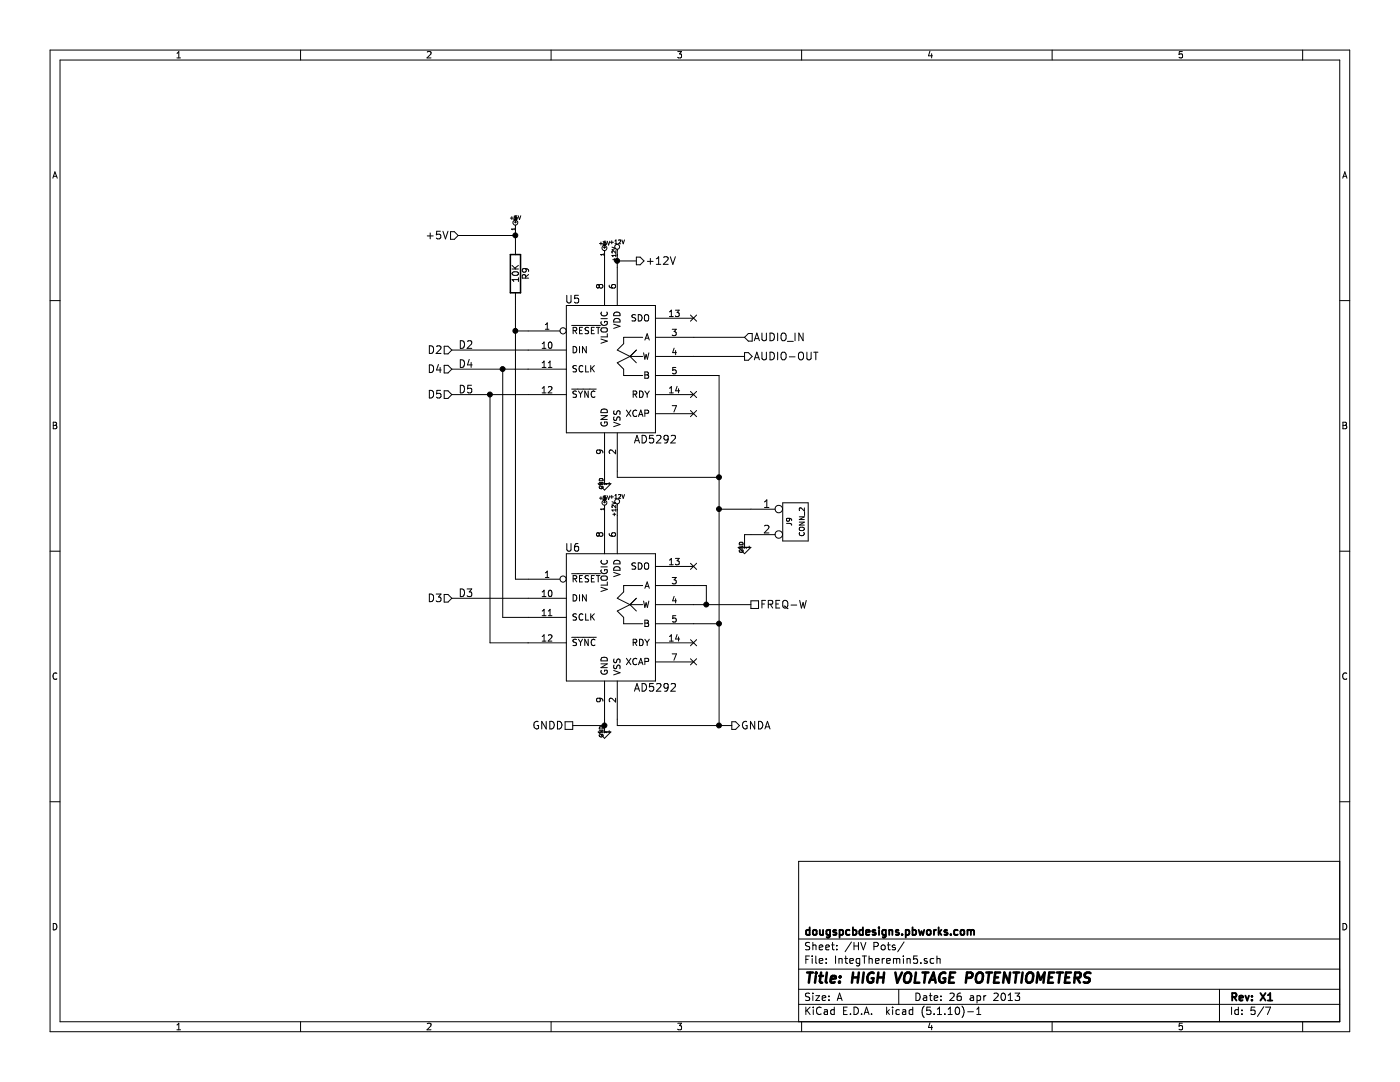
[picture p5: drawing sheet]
EESchema Schematic File Version 2  date 26/04/2013 12:58:44
LIBS:DougsSch
LIBS:power
LIBS:device
LIBS:IntegTheremin-cache
EELAYER 27 0
EELAYER END
$Descr A 11000 8500
encoding utf-8
Sheet 5 7
Title "HIGH VOLTAGE POTENTIOMETERS"
Date "26 apr 2013"
Rev "X1"
Comp "dougspcbdesigns.pbworks.com"
Comment1 ""
Comment2 ""
Comment3 ""
Comment4 ""
$EndDescr
Wire Wire Line
	5000 2050 4850 2050
Connection ~ 4050 1850
Wire Wire Line
	4050 1850 3600 1850
Connection ~ 5650 4900
Wire Wire Line
	5650 4900 5450 4900
Connection ~ 5650 4000
Connection ~ 5650 3750
Wire Wire Line
	5650 4000 5900 4000
Wire Wire Line
	5650 3750 4850 3750
Wire Wire Line
	4750 5650 4750 5750
Wire Wire Line
	4750 3700 4750 3800
Wire Wire Line
	4850 3750 4850 3700
Connection ~ 3950 2900
Wire Wire Line
	4150 4850 3950 4850
Wire Wire Line
	3950 4850 3950 2900
Wire Wire Line
	4050 1800 4050 1900
Wire Wire Line
	4150 4700 3550 4700
Wire Wire Line
	4150 2900 3550 2900
Wire Wire Line
	4750 2100 4750 2000
Wire Wire Line
	5850 2800 5450 2800
Wire Wire Line
	5450 2650 5850 2650
Wire Wire Line
	5450 4750 5900 4750
Wire Wire Line
	4750 4000 4750 4050
Wire Wire Line
	4850 2000 4850 2100
Wire Wire Line
	4850 4050 4850 4000
Wire Wire Line
	4150 2750 3550 2750
Wire Wire Line
	4150 3100 3550 3100
Wire Wire Line
	4150 4550 4050 4550
Wire Wire Line
	4050 4550 4050 2400
Wire Wire Line
	4150 2600 4050 2600
Connection ~ 4050 2600
Wire Wire Line
	3850 3100 3850 5050
Wire Wire Line
	3850 5050 4150 5050
Connection ~ 3850 3100
Wire Wire Line
	4850 5650 4850 5700
Wire Wire Line
	5900 4200 5850 4200
Wire Wire Line
	5850 4200 5850 4300
Wire Wire Line
	4850 5700 5750 5700
Connection ~ 5650 5700
Wire Wire Line
	5650 5700 5650 2950
Wire Wire Line
	5650 2950 5450 2950
Wire Wire Line
	4500 5700 4750 5700
Connection ~ 4750 5700
Wire Wire Line
	5450 4600 5550 4600
Wire Wire Line
	5550 4600 5550 4750
Connection ~ 5550 4750
Connection ~ 4850 2050
Text HLabel 4500 5700 0    60   UnSpc ~ 0
GNDD
Text HLabel 5900 4750 2    60   UnSpc ~ 0
FREQ-W
Text HLabel 5750 5700 2    60   Output ~ 0
GNDA
Text HLabel 5000 2050 2    60   Output ~ 0
+12V
Text HLabel 5850 2800 2    60   Output ~ 0
AUDIO-OUT
Text HLabel 5850 2650 2    60   Input ~ 0
AUDIO_IN
Text HLabel 3550 4700 0    60   Input ~ 0
D3
Text HLabel 3550 3100 0    60   Input ~ 0
D5
Text HLabel 3550 2900 0    60   Input ~ 0
D4
Text HLabel 3550 2750 0    60   Input ~ 0
D2
Text HLabel 3600 1850 0    60   Input ~ 0
+5V
$Comp
L GND #PWR03
U 1 1
P 5850 4300
F 0 "#PWR03" H 5850 4300 30  0001 C CNN
F 1 "GND" H 5850 4230 30  0001 C CNN
F 2 "" H 5850 4300 60  0001 C CNN
F 3 "" H 5850 4300 60  0001 C CNN
	1    5850 4300
	1    0    0    -1  
$EndComp
$Comp
L CONN_2 J9
U 1 1
P 6250 4100
F 0 "J9" V 6200 4100 40  0000 C CNN
F 1 "CONN_2" V 6300 4100 40  0000 C CNN
F 2 "PIN_ARRAY_2X1" H 6250 4100 60  0001 C CNN
F 3 "" H 6250 4100 60  0001 C CNN
	1    6250 4100
	1    0    0    -1  
$EndComp
$Comp
L +12V #PWR04
U 1 1
P 4850 2000
F 0 "#PWR04" H 4850 1950 20  0001 C CNN
F 1 "+12V" H 4850 2100 30  0000 C CNN
F 2 "" H 4850 2000 60  0001 C CNN
F 3 "" H 4850 2000 60  0001 C CNN
	1    4850 2000
	1    0    0    -1  
$EndComp
NoConn ~ 5450 3250
NoConn ~ 5450 3100
NoConn ~ 5450 5200
NoConn ~ 5450 5050
$Comp
L +5V #PWR05
U 1 1
P 4750 4000
F 0 "#PWR05" H 4750 4090 20  0001 C CNN
F 1 "+5V" H 4750 4090 30  0000 C CNN
F 2 "" H 4750 4000 60  0001 C CNN
F 3 "" H 4750 4000 60  0001 C CNN
	1    4750 4000
	1    0    0    -1  
$EndComp
$Comp
L +5V #PWR06
U 1 1
P 4750 2000
F 0 "#PWR06" H 4750 2090 20  0001 C CNN
F 1 "+5V" H 4750 2090 30  0000 C CNN
F 2 "" H 4750 2000 60  0001 C CNN
F 3 "" H 4750 2000 60  0001 C CNN
	1    4750 2000
	1    0    0    -1  
$EndComp
$Comp
L R R9
U 1 1
P 4050 2150
F 0 "R9" V 4130 2150 50  0000 C CNN
F 1 "10K" V 4050 2150 50  0000 C CNN
F 2 "SM0805" H 4050 2150 60  0001 C CNN
F 3 "" H 4050 2150 60  0001 C CNN
F 4 "Vishay" H 4050 2150 60  0001 C CNN "Mfg"
F 5 "CRCW080510K0JNEB" H 4050 2150 60  0001 C CNN "MfgPN"
	1    4050 2150
	1    0    0    -1  
$EndComp
$Comp
L AD5292 U6
U 1 1
P 4800 4800
F 0 "U6" H 4500 5300 60  0000 C CNN
F 1 "AD5292" H 5150 4200 60  0000 C CNN
F 2 "tssop-14" H 4800 4800 60  0001 C CNN
F 3 "" H 4800 4800 60  0001 C CNN
	1    4800 4800
	1    0    0    -1  
$EndComp
$Comp
L AD5292 U5
U 1 1
P 4800 2850
F 0 "U5" H 4500 3350 60  0000 C CNN
F 1 "AD5292" H 5150 2250 60  0000 C CNN
F 2 "tssop-14" H 4800 2850 60  0001 C CNN
F 3 "" H 4800 2850 60  0001 C CNN
	1    4800 2850
	1    0    0    -1  
$EndComp
NoConn ~ 5450 2500
NoConn ~ 5450 4450
$Comp
L +12V #PWR07
U 1 1
P 4850 4000
F 0 "#PWR07" H 4850 3950 20  0001 C CNN
F 1 "+12V" H 4850 4100 30  0000 C CNN
F 2 "" H 4850 4000 60  0001 C CNN
F 3 "" H 4850 4000 60  0001 C CNN
	1    4850 4000
	1    0    0    -1  
$EndComp
$Comp
L +5V #PWR08
U 1 1
P 4050 1800
F 0 "#PWR08" H 4050 1890 20  0001 C CNN
F 1 "+5V" H 4050 1890 30  0000 C CNN
F 2 "" H 4050 1800 60  0001 C CNN
F 3 "" H 4050 1800 60  0001 C CNN
	1    4050 1800
	1    0    0    -1  
$EndComp
$Comp
L GND #PWR09
U 1 1
P 4750 5750
F 0 "#PWR09" H 4750 5750 30  0001 C CNN
F 1 "GND" H 4750 5680 30  0001 C CNN
F 2 "" H 4750 5750 60  0001 C CNN
F 3 "" H 4750 5750 60  0001 C CNN
	1    4750 5750
	1    0    0    -1  
$EndComp
$Comp
L GND #PWR010
U 1 1
P 4750 3800
F 0 "#PWR010" H 4750 3800 30  0001 C CNN
F 1 "GND" H 4750 3730 30  0001 C CNN
F 2 "" H 4750 3800 60  0001 C CNN
F 3 "" H 4750 3800 60  0001 C CNN
	1    4750 3800
	1    0    0    -1  
$EndComp
Text Label 3600 3100 0    60   ~ 0
D5
Text Label 3600 2900 0    60   ~ 0
D4
Text Label 3600 4700 0    60   ~ 0
D3
Text Label 3600 2750 0    60   ~ 0
D2
$EndSCHEMATC
